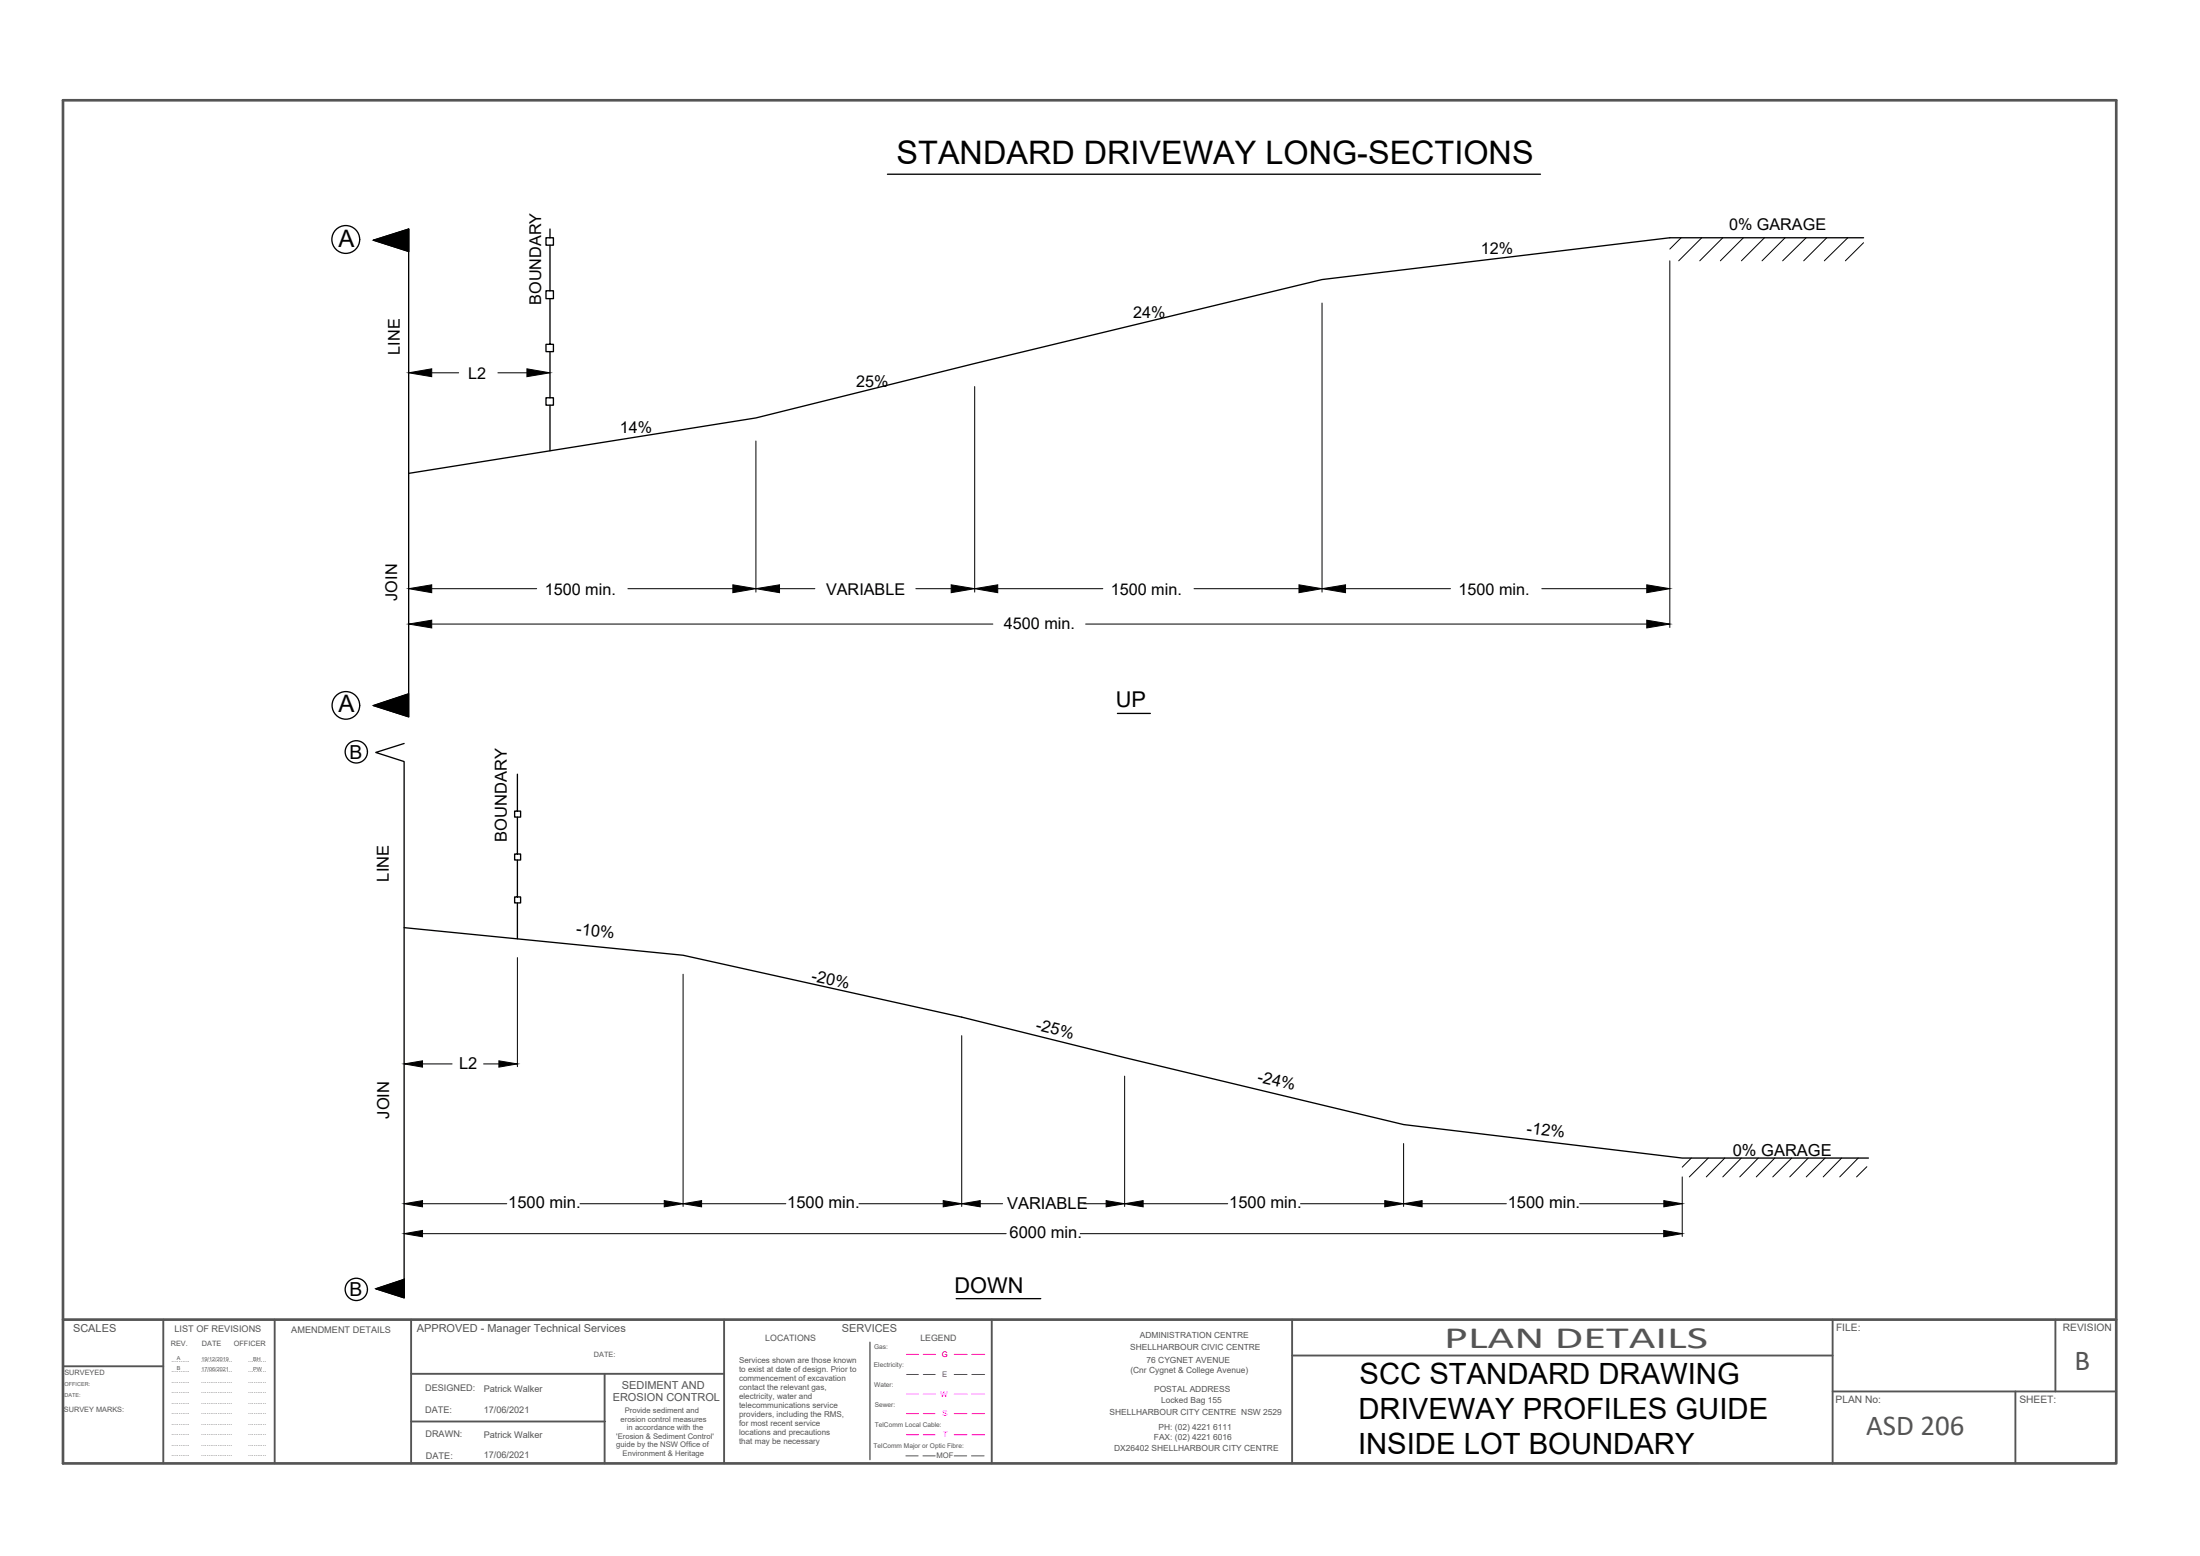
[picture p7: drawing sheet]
<svg xmlns="http://www.w3.org/2000/svg" width="420mm" height="297mm" viewBox="0 0 420 297" stroke-linecap="round" stroke-linejoin="round" font-family="sans-serif">
<g fill="#000" stroke="#000" stroke-width=".19">
<path d="M78 71.2l4.5-.8v1.5zM100.6 70.4l4.4 .8-4.4 .7zM78 112.4l4.5-.8v1.5zM78 119.1l4.5-.7v1.5zM140 111.6l4.4 .8-4.4 .7zM144.4 112.4l4.5-.8v1.5zM181.7 111.6l4.4 .8-4.4 .7zM186.1 112.4l4.4-.8v1.5zM248.1 111.6l4.4 .8-4.4 .7zM252.5 112.4l4.5-.8v1.5zM314.5 111.6l4.4 .8-4.4 .7zM314.5 118.4l4.4 .7-4.4 .8z"/>
<path d="M77.2 203.1l3.5-.6v1.2zM95.3 202.5l3.5 .6-3.5 .6zM77.2 229.8l3.5-.6v1.2zM77.2 235.5l3.5-.6v1.2zM126.9 229.2l3.6 .6-3.6 .6zM130.5 229.8l3.5-.6v1.2zM180.1 229.2l3.6 .6-3.6 .6zM183.7 229.8l3.5-.6v1.2zM211.3 229.2l3.5 .6-3.5 .6zM214.8 229.8l3.5-.6v1.2zM264.5 229.2l3.6 .6-3.6 .6zM268.1 229.8l3.5-.6v1.2z"/>
<path d="M317.7 234.9l3.6 .6-3.6 .6zM317.8 229.2l3.5 .6-3.5 .6z"/>
<path d="M78 43.7v4.3zM71.3 45.9l6.7 2.1v-4.3z"/>
<path d="M78 132.4v4.4zM71.3 134.7l6.7 2.1v-4.4z"/>
<path d="M77.2 244.2v3.6zM71.8 246l5.4 1.8v-3.6z"/>
</g>
<g fill="none" stroke="#000" stroke-width=".25">
<path d="M169.5 33.3h124.7M78 48l-6.7-2.1 6.7-2.2v88.7l-6.7 2.3 6.7 2.1M105 43.7v1.7h.7v1.4h-1.4v-1.4h.7M105 46.8v8.7h.7v1.5h-1.4v-1.5h.7M105 57v8.7h.7v1.4h-1.4v-1.4h.7M355.9 45.4h-37l-66.4 8-66.4 16-41.7 10.4-66.4 10.6M105 67.1v8.8h.7v1.5h-1.4v-1.5h.7M105 77.4v8.6M213.4 136.2h6.3M77.2 141.9l-5.4 1.7 5.4 1.8v102.4l-5.4-1.8 5.4-1.8M98.8 147.8v7h.6v1.2h-1.1v-1.2h.5M98.8 156v7h.6v1.2h-1.1v-1.2h.5"/>
<path d="M77.2 177.1l53.3 5.3 53.2 11.8 31.1 7.7 53.3 12.8 53.2 6.4h35.5M98.8 164.2v7h.6v1.2h-1.1v-1.2h.5M98.8 172.4v6.8M182.6 247.9h16.2"/>
<circle cx="66" cy="45.7" r="2.66"/>
<circle cx="66.1" cy="134.7" r="2.64"/>
<circle cx="68" cy="143.5" r="2.13"/>
<circle cx="68" cy="246.1" r="2.13"/>
</g>
<g fill="none" stroke="#000" stroke-width=".19">
<path d="M252.5 57.9v55.1M318.9 49.8v70M321.1 45.4l-2.2 2.1M325 45.4l-4.4 4.4M329 45.4l-4.4 4.4M333 45.4l-4.4 4.4M337 45.4l-4.4 4.4M340.9 45.4l-4.4 4.4M344.9 45.4l-4.4 4.4M348.9 45.4l-4.4 4.4M352.9 45.4l-4.5 4.4M355.9 46.3l-3.5 3.5"/>
<path d="M82.5 71.2h5.1M95.1 71.2h5.5M186.1 73.8v39.2M144.4 84.2v28.8M82.5 112.4h20M82.5 119.1h107.1M119.9 112.4h20.1M148.9 112.4h6.7M174.9 112.4h6.8M190.5 112.4h20.1M207.3 119.1h107.2M228 112.4h20.1"/>
<path d="M257 112.4h20M294.5 112.4h20M98.8 182.8v20.8M130.5 186v44.3M183.7 197.7v32.6M80.7 203.1h5.6M92.4 203.1h2.9M214.8 205.4v24.9M268.1 218.3v12M80.7 229.8h16.1M80.7 235.5h111.5M110.8 229.8h16.1"/>
<path d="M134 229.8h16.1M164 229.8h16.1M187.2 229.8h4.3M206.3 235.5h111.5M207 229.8h4.3M218.3 229.8h16.2M248.4 229.8h16.1M271.6 229.8h16.1M301.7 229.8h16.1M321.3 224.7v11.3M323 221.1l-1.7 1.7M326.2 221.1l-3.6 3.6"/>
<path d="M329.4 221.1l-3.5 3.6M332.6 221.1l-3.6 3.6M335.8 221.1l-3.5 3.6M338.9 221.1l-3.5 3.6M342.2 221.1l-3.6 3.6M345.3 221.1l-3.5 3.6M348.6 221.1l-3.6 3.6M351.7 221.1l-3.5 3.6M354.9 221.1l-3.5 3.6M356.5 222.7l-1.9 2"/>
</g>
<path d="M12 19.1h392.2v232.8h-392.2zM115.5 271.4h.1M173 277.9h2.4M176.3 277.9h2.3M182.2 277.9h2.4M185.5 277.9h2.4M350 279.4h.1" fill="none" stroke="#545454" stroke-width=".19"/>
<path d="M166.1 256.2v22.4M115.4 271.4h.1M115.5 271.3v.1M233.1 279.4h91.2M350 279.4h.1M350 279.3v.1" fill="none" stroke="#545454" stroke-width=".25"/>
<g fill="none" stroke="#545454" stroke-width=".36">
<path d="M31.2 251.9v27.5M52.5 251.9v27.5M78.5 251.9v27.5M138.3 251.9v27.5M189.4 251.9v27.5M246.8 251.9v27.5M246.8 258.8h103.2M350 251.9v27.5M392.5 251.9v13.7M12 260.8h19.2M78.5 271.4h37M78.5 262.3h59.8"/>
<path d="M115.5 262.3v17.1M350 265.6h54.2M384.9 265.6v13.8"/>
</g>
<path d="M173.1 273.9h2.3M173.1 269.9h2.3M173.1 266.1h2.3M176.3 273.9h2.3M176.3 269.9h2.3M176.3 266.1h2.3M182.2 273.9h2.5M182.2 269.9h2.5M182.2 266.1h2.5M185.6 273.9h2.5M185.6 269.9h2.5M185.6 266.1h2.5" fill="none" stroke="#f0f" stroke-width=".19"/>
<path d="M12 19.1h392.2v260.3h-392.2zM12 251.9h392.2" fill="none" stroke="#545454" stroke-width=".51"/>
<path d="M173.1 262.4h2.3M176.3 262.4h2.3M182.2 262.4h2.5M185.6 262.4h2.5" fill="none" stroke="#00f" stroke-width=".19"/>
<path d="M173.1 258.6h2.3M176.3 258.6h2.3M182.2 258.6h2.5M185.6 258.6h2.5" fill="none" stroke="#f00" stroke-width=".19"/>
<text font-size="6.2" x="171.2" y="31.3">STANDARD DRIVEWAY LONG-SECTIONS</text>
<text font-size="5.9" fill="#545454" x="275.8" y="257.3">PLAN DETAILS</text>
<g font-size="5.6">
<text x="259.6" y="264.1">SCC STANDARD DRAWING</text>
<text x="259.4" y="270.9">DRIVEWAY PROFILES GUIDE</text>
<text x="259.4" y="277.6">INSIDE LOT BOUNDARY</text>
</g>
<g font-size="5.5" fill="#545454">
<text x="396.2" y="261.6">B</text>
<text x="356.4" y="273.9">ASD 206</text>
</g>
<g font-size="4.6">
<text x="64.7" y="47.1">A</text>
<text x="64.7" y="136">A</text>
</g>
<g font-size="4.2">
<text x="213.1" y="134.9">UP</text>
<text x="182.3" y="246.9">DOWN</text>
</g>
<g font-size="3.7">
<text x="66.7" y="144.9">B</text>
<text x="66.7" y="247.4">B</text>
</g>
<g font-size="3.2">
<text x="96.8" y="160.7" transform="rotate(-90 96.8 160.7)">BOUNDARY</text>
<text x="74.2" y="168.3" transform="rotate(-90 74.2 168.3)">LINE</text>
<text x="110" y="178.3" transform="rotate(6 110 178.3)">-10%</text>
<text x="154.9" y="187.2" transform="rotate(12 154.9 187.2)">-20%</text>
<text x="197.7" y="196.6" transform="rotate(14 197.7 196.6)">-25%</text>
<text x="87.7" y="204">L2</text>
<text x="240" y="206.5" transform="rotate(13 240 206.5)">-24%</text>
<text x="74.3" y="213.6" transform="rotate(-90 74.3 213.6)">JOIN</text>
<text x="291.5" y="216.4" transform="rotate(7 291.5 216.4)">-12%</text>
<text x="330.9" y="220.6">0% GARAGE</text>
<text x="97.1" y="230.7">1500 min.</text>
<text x="150.4" y="230.7">1500 min.</text>
<text x="192.3" y="230.7">VARIABLE</text>
<text x="234.8" y="230.7">1500 min.</text>
<text x="288" y="230.7">1500 min.</text>
<text x="192.8" y="236.4">6000 min.</text>
</g>
<g font-size="3.1">
<text x="330.2" y="43.9">0% GARAGE</text>
<text x="282.8" y="48.4">12%</text>
<text x="103.4" y="58.2" transform="rotate(-90 103.4 58.2)">BOUNDARY</text>
<text x="216.4" y="60.7">24%</text>
<text x="76.4" y="67.7" transform="rotate(-90 76.4 67.7)">LINE</text>
<text x="89.4" y="72.3">L2</text>
<text x="163.5" y="73.9">25%</text>
<text x="118.4" y="82.7">14%</text>
<text x="104" y="113.5">1500 min.</text>
<text x="157.8" y="113.5">VARIABLE</text>
<text x="212.1" y="113.5">1500 min.</text>
<text x="278.6" y="113.5">1500 min.</text>
<text x="75.9" y="114.7" transform="rotate(-90 75.9 114.7)">JOIN</text>
<text x="191.7" y="120.2">4500 min.</text>
</g>
<g font-size="2.1" fill="#545454">
<text x="14" y="254.3">SCALES</text>
<text x="79.6" y="254.3">APPROVED - Manager Technical Services</text>
<text x="160.8" y="254.3">SERVICES</text>
<text x="117" y="267.5">EROSION CONTROL</text>
<text x="118.8" y="265.1">SEDIMENT AND</text>
</g>
<g font-size="2" fill="#545454">
<text x="350.7" y="254">FILE:</text>
<text x="394" y="254">REVISION</text>
<text x="350.6" y="267.7">PLAN No:</text>
<text x="385.7" y="267.8">SHEET:</text>
</g>
<g font-size="1.7" fill="#545454">
<text x="33.3" y="254.3">LIST OF REVISIONS</text>
<text x="55.6" y="254.4">AMENDMENT DETAILS</text>
<text x="146.2" y="255.9">LOCATIONS</text>
<text x="175.8" y="256">LEGEND</text>
<text x="81.2" y="265.5">DESIGNED:</text>
<text x="81.2" y="269.8">DATE:</text>
<text x="92.4" y="265.7">Patrick Walker</text>
<text x="92.4" y="269.7">17/06/2021</text>
<text x="81.2" y="274.2">DRAWN:</text>
<text x="92.4" y="274.4">Patrick Walker</text>
<text x="81.4" y="278.5">DATE:</text>
<text x="92.4" y="278.4">17/06/2021</text>
</g>
<g font-size="1.6" fill="#545454">
<text x="215.8" y="257.7">SHELLHARBOUR CIVIC CENTRE</text>
<text x="217.7" y="255.4">ADMINISTRATION CENTRE</text>
<text x="215.9" y="262.2">(Cnr Cygnet &amp; College Avenue)</text>
<text x="219" y="260.2">76 CYGNET AVENUE</text>
<text x="220.4" y="265.7">POSTAL ADDRESS</text>
<text x="221.7" y="267.8">Locked Bag 155</text>
<text x="211.9" y="270.1">SHELLHARBOUR CITY CENTRE NSW 2529</text>
<text x="220.4" y="274.9">FAX: (02) 4221 6016</text>
<text x="221.3" y="273">PH: (02) 4221 6111</text>
<text x="212.8" y="277">DX26402 SHELLHARBOUR CITY CENTRE</text>
</g>
<g font-size="1.5" fill="#545454">
<text x="141.1" y="260.3">Services shown are those known</text>
<text x="141.1" y="262">to exist at date of design. Prior to</text>
<text x="141.1" y="263.7">commencement of excavation</text>
<text x="119.3" y="269.7">Provide sediment and</text>
<text x="141.1" y="265.4">contact the relevant gas,</text>
<text x="141.1" y="267.1">electricity, water and</text>
<text x="141.1" y="268.8">telecommunications service</text>
<text x="117.7" y="274.6">'Erosion &amp; Sediment Control'</text>
<text x="118.5" y="271.4">erosion control measures</text>
<text x="119.7" y="273">in accordance with the</text>
<text x="141.1" y="270.5">providers, including the RMS,</text>
<text x="141.1" y="272.3">for most recent service</text>
<text x="141.1" y="274">locations and precautions</text>
<text x="141.1" y="275.7">that may be necessary</text>
<text x="117.7" y="276.3">guide by the NSW Office of</text>
<text x="118.9" y="277.9">Environment &amp; Heritage</text>
<text x="178.8" y="278.4">MOF</text>
</g>
<text font-size="1.5" fill="#f00" x="179.9" y="259">G</text>
<text font-size="1.5" fill="#00f" x="179.9" y="262.9">E</text>
<g font-size="1.5" fill="#f0f">
<text x="179.6" y="266.7">W</text>
<text x="180" y="270.3">S</text>
<text x="180.1" y="274.4">T</text>
</g>
<g font-size="1.4" fill="#545454">
<text x="32.6" y="257">REV.</text>
<text x="38.6" y="257">DATE</text>
<text x="44.6" y="257">OFFICER</text>
<text x="12.3" y="262.5">SURVEYED</text>
<text x="113.4" y="259">DATE:</text>
<text x="12.2" y="269.6">SURVEY MARKS:</text>
</g>
<g font-size="1.3" fill="#545454">
<text x="166.9" y="257.5">Gas:</text>
<text x="32.7" y="260">..........</text>
<text x="32.7" y="262">..........</text>
<text x="32.7" y="264">..........</text>
<text x="38.4" y="260">.................</text>
<text x="38.4" y="262">.................</text>
<text x="38.4" y="264">.................</text>
<text x="47.4" y="260">..........</text>
<text x="47.4" y="262">..........</text>
<text x="47.4" y="264">..........</text>
<text x="166.9" y="260.9">Electricity:</text>
<text x="32.7" y="266">..........</text>
<text x="32.7" y="268">..........</text>
<text x="32.7" y="270">..........</text>
<text x="38.4" y="266">.................</text>
<text x="38.4" y="268">.................</text>
<text x="38.4" y="270">.................</text>
<text x="47.4" y="266">..........</text>
<text x="47.4" y="268">..........</text>
<text x="47.4" y="270">..........</text>
<text x="167" y="264.8">Water:</text>
<text x="167.1" y="268.6">Sewer:</text>
<text x="32.7" y="272">..........</text>
<text x="32.7" y="274">..........</text>
<text x="32.7" y="276">..........</text>
<text x="38.4" y="272">.................</text>
<text x="38.4" y="274">.................</text>
<text x="38.4" y="276">.................</text>
<text x="47.4" y="272">..........</text>
<text x="47.4" y="274">..........</text>
<text x="47.4" y="276">..........</text>
<text x="167.1" y="272.5">TelComm Local Cable:</text>
<text x="32.7" y="278">..........</text>
<text x="38.4" y="278">.................</text>
<text x="47.4" y="278">..........</text>
<text x="166.8" y="276.4">TelComm Major or Optic Fibre:</text>
</g>
<g font-size="1" fill="#545454">
<text x="33.8" y="259.7">A</text>
<text x="33.8" y="261.6">B</text>
<text x="38.5" y="259.7">19/12/2019</text>
<text x="38.5" y="261.7">17/06/2021</text>
<text x="48.4" y="259.7">BH</text>
<text x="48.4" y="261.7">PW</text>
<text x="12.3" y="264.6">OFFICER:</text>
<text x="12.3" y="266.6">DATE:</text>
</g>
</svg>
